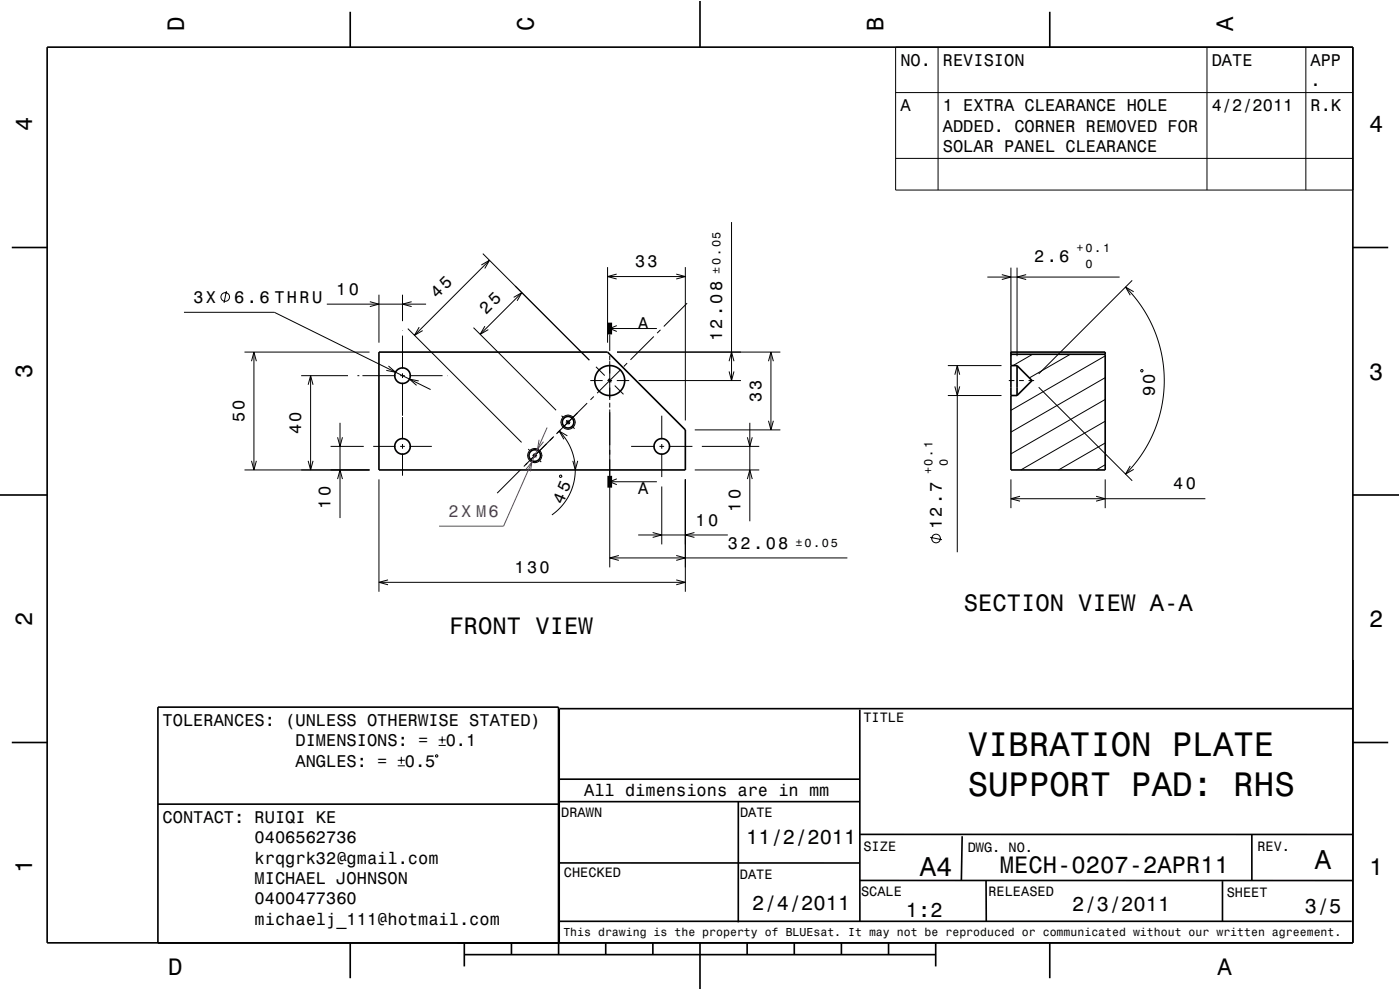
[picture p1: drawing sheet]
<svg xmlns="http://www.w3.org/2000/svg" width="297mm" height="210mm" viewBox="0 0 297 210" stroke-linecap="round" stroke-linejoin="round" font-family="sans-serif">
<g fill="none" stroke="#000" stroke-width=".21">
<path d="M190 10h97v30.3h-97zM190 19.6h97M199 10v30.3M256.1 10v30.3M277 10v30.3M190 33.6h97M102.1 56.2l1.7-1-1 1.7M102.4 53.8l22.6 22.6M103.8 55.2l-15.9 15.9M128.9 56.7v16M128.9 58.7h16.5M130.8 58.1l-1.9 .6 1.9 .5"/>
<path d="M143.5 58.1l1.9 .6-1.9 .5M145.4 56.7v32.5M155.2 47.1v33.6M209.5 58.8h28M212.5 58.3l2 .5-2 .5M214.5 56.8v18.8M215.8 56.8v18.8M217.7 58.3l-1.9 .5 1.9 .5M240.2 59.5l-19.9 19.8M39 66.2h19.2l33.2 16.4M48 61.8l-.5 2.4M51.9 74.7h26.5"/>
<path d="M53.4 76.6l.5-1.9 .5 1.9M53.9 74.7v25M63.9 79.7h9.9M65.9 79.7v20M69.3 64.5h21.1M75.8 79.7h.4M76.9 79.7h7M78.5 64l1.9 .5-1.9 .5M80.4 62.5v10.2M82.4 77.6l1.5 1.4-1.9-.4M84.9 79.7h1M85.4 62.5v5.6"/>
<path d="M85.4 70.1v.1M85.4 71.2v7M85.4 79.2v1M86.5 69.7l24.1 24.1M86.9 79.7h7M87.3 64l-1.9 .5 1.9 .5M88.9 69.4l-1 1.7 1.8-1M94.9 79.7h.1M100.4 69.5l17.6 17.5M102.9 69.2l-1 1.7 1.7-1M109 63.1l1.7-1-1 1.7M110.7 62.1l-8.8 8.8"/>
<path d="M126.4 77.8l1.9 1.9M129.4 70.9v3.5M129.4 75.4v1M129.4 76.6v8.3M129.4 69.7h10M130.9 69.1l-1.5 .6 1.5 .6M130.9 74.7h34.6M131.6 78.4l-4.9 5M133 77l-.7 .7M138.7 71.4l-4.9 4.9M140.1 70l-.7 .7M145.8 64.3l-5 5"/>
<path d="M154.7 78.8l.5 1.9 .5-1.9M154.7 76.6l.5-1.9 .5 1.9M163 76.6l.5-1.9 .6 1.9M163.5 74.7v16.5M201.1 77.6h11.4M202.6 79.5l.5-1.9 .5 1.9M203.1 77.6v39.5M219.1 75.1l-4.2 2.5M227.1 75.1l-8.7 5.1M234.5 75.5l-20 11.5M238.8 60.9l1.9 2.1 1.5 2 1.4 2.3 1.2 2.5 .9 2.6 .7 2.6 .4 2.8 .2 2.7-.1 2.8-.5 2.9-.6 2.7-1 2.6-1.2 2.7-1.5 2.3-1.6 2.2-1.7 1.9M240.5 61.9l-1.7-1 1 1.7"/>
<path d="M242.2 78.4l.3 .2-.2 .3-.3-.2zM51.9 99.7h26.5M53.4 97.8l.5 1.9 .5-1.9M65.4 81.6l.5-1.9 .5 1.9M65.4 97.8l.5 1.9 .5-1.9M70.1 94.7h7.1M71.6 92.8l.5 1.9 .6-1.9M72.1 89.7v20.2M79.2 94.7h4.7M84.9 94.7h1M85.4 81.2v7M85.4 88.5v4.7"/>
<path d="M85.4 94.2v1M85.4 96.2v4.7M86.9 94.7h4.7M88.8 80.8l-1.9-.4 1.5 1.3M110.4 99.7l-4.9 4.9M111.8 98.2l-.7 .8M111.8 96.6h.1M112.1 95.3l.3 .3M112.9 96.6h1M113.1 96.3l.7 .7M113.4 95v.1M113.4 96.1v1"/>
<path d="M113.4 98.1v.1M114.5 97.7l.3 .3M114.9 96.6h.1M117.5 92.6l-6 6M118.6 91.5h.1a11.6 11.6 0 0 1-1.6 17.7M118.9 91.2l-.7 .7M118.9 89.6h.1M119.1 88.2l.3 .2M119.5 90.6l-.1 .1M120 89.6h1M120.2 89.2l.7 .7M120.4 92.4l-1.8-.9 1 1.7"/>
<path d="M120.5 88v.1M120.5 89.1v1M120.5 91.1v.1M120.9 89.2l-.7 .7M121.5 97.8l.5 1.9 .6-1.9M121.6 90.7l.3 .2M121.6 88.4v.1M122 89.6h.1M124.6 85.5l-6.6 6.5M125.2 80.7h2.7M126 84.1l-.7 .7M128.9 80.7h1"/>
<path d="M129 80.4l.7 .7M129.4 85.4v1M129.4 86.9v33.5M130.4 81.8l1.9 1.8M130.9 80.7h2.6M133.9 94.7h5M135.5 80.7h21.7M139.9 94.7h1M140.4 88.2v5M140.4 94.2v1M140.4 96.2v5M141.9 94.7h5"/>
<path d="M147.4 99.7h13.7M147.4 91.2h18.1M148.9 94.7h12.2M158.5 92.8l.6 1.9 .5-1.9M159.1 89.7v20.9M163 89.3l.5 1.9 .6-1.9M201.1 83.9h11.4M202.6 82l.5 1.9 .5-1.9M214 80.7h1.2M216.2 80.7h1M218.2 80.7h1.2M220.3 82.1l19.9 19.9"/>
<path d="M234.5 98.6l-1.9 1.1M234.5 94l-9.9 5.7M234.5 89.4l-17.9 10.3M234.5 84.7l-20 11.6M234.5 80.1l-20 11.6M239.8 98.8l-1 1.8 1.7-1M71.6 101.6l.5-1.9 .6 1.9M80.4 101.7v23.8M118.7 100.9l.4-.1v.4h-.3zM129.4 102.2h10M129.4 118.3h50.4M130.9 101.6l-1.5 .6 1.5 .6"/>
<path d="M131.3 117.8l-1.9 .5 1.9 .6M135.4 113.5h19M138.5 113l1.9 .5-1.9 .5M140.4 103.2v12.3M143.5 117.8l1.9 .5-1.9 .6M145.4 101.7v23.8M147.3 113l-1.9 .5 1.9 .5M158.5 101.6l.6-1.9 .5 1.9M197.3 114l2.5 .5M214.5 101.7v6.1M214.5 105.8h41.2M216.4 105.3l-1.9 .5 1.9 .5"/>
<path d="M232.5 105.3l2 .5-2 .5M234.5 101.7v6.1M80.4 123.5h65M82.3 123l-1.9 .5 1.9 .5M143.5 123l1.9 .5-1.9 .5M93.1 158.1h1.5M93.1 157h1.5M93.8 156.2v1.5M84.4 162.4h1.5M84.4 161.3h1.5M85.1 160.5v1.5M92.4 160.3l.3-.2 .2 .3-.3 .2z"/>
<circle cx="47.8" cy="63" r=".91"/>
<circle cx="113.4" cy="96.6" r="1.5"/>
<circle cx="120.5" cy="89.6" r="1.5"/>
<circle cx="198.6" cy="114.2" r=".91"/>
</g>
<g fill="none" stroke="#000" stroke-width=".35">
<path d="M10 10h277v190h-277zM74.3 2.5v7.5M148.5 0v10M222.7 2.5v7.5M2.5 52.5h7.5M287 52.5h7.5M80.4 74.7h48.5l16.5 16.5v8.5h-65zM214.5 74.7h20v25h-20zM214.5 77.6h1.3M214.5 75.1h20M215.8 77.6l3.1 3.1-3.1 3.2M215.8 77.6v6.3"/>
<path d="M214.5 83.9h1.3M0 105h10M287 105h10M2.5 157.5h7.5M118.6 150.3v49.6M118.8 150.3h168.2M182.4 150.5v44.9M287 157.5h7.5M33.5 170.6h85M118.5 170h63.8M118.7 165.3h63.6M156.6 170.1v25.6"/>
<path d="M182.5 177h104.5M204.1 177.4l-.2 9.3M265.6 177.1v9.7M118.5 195.4h168.3M118.8 183l63.5 .1M182.4 186.8h104.5M209.2 186.7v8.7M259.3 186.9v8.5M74.3 200v7.5M98.5 202.5h100M98.5 200v5M108.5 200v2.5"/>
<path d="M118.5 200h-85v-50h85v52.5M128.5 200v2.5M138.5 200v2.5M148.5 200v10M158.5 200v2.5M168.5 200v2.5M178.5 200v2.5M188.5 200v2.5M198.5 200v5M222.7 200v7.5"/>
<circle cx="85.4" cy="79.7" r="1.65"/>
<circle cx="85.4" cy="94.7" r="1.65"/>
<circle cx="113.4" cy="96.6" r="1.23"/>
<circle cx="120.5" cy="89.6" r="1.23"/>
<circle cx="129.3" cy="80.7" r="3.2"/>
<circle cx="140.4" cy="94.7" r="1.65"/>
</g>
<path d="M129.4 68.4v2.5M129.4 100.9v2.5" fill="none" stroke="#000" stroke-width="1" stroke-linecap="butt"/>
<path d="M0 0h297v210h-297" fill="none" stroke="#fff" stroke-width=".21"/>
<path d="M111.6 99.6l1.2-1.6-.3 2M114.4 93.3l-.4 2 1.3-1.6M116.1 90.7l-9.3 20.9h-13.6" fill="none" stroke="#800080" stroke-width=".21"/>
<g font-size="7.2">
<text x="205.3" y="160.3">VIBRATION PLATE</text>
<text x="205.3" y="168.9">SUPPORT PAD: RHS</text>
</g>
<g font-size="5.8">
<text x="195.1" y="185.9">A4</text>
<text x="278.9" y="184.3">A</text>
</g>
<g font-size="5">
<text x="39" y="6.5" transform="rotate(-90 39 6.5)">D</text>
<text x="113.2" y="6.5" transform="rotate(-90 113.2 6.5)">C</text>
<text x="187.4" y="6.5" transform="rotate(-90 187.4 6.5)">B</text>
<text x="261.6" y="6.5" transform="rotate(-90 261.6 6.5)">A</text>
<text x="6.8" y="27.8" transform="rotate(-90 6.8 27.8)">4</text>
<text x="290.5" y="28.1">4</text>
<text x="6.8" y="80.3" transform="rotate(-90 6.8 80.3)">3</text>
<text x="290.5" y="80.6">3</text>
<text x="204.5" y="129.5">SECTION VIEW A-A</text>
<text x="6.8" y="132.8" transform="rotate(-90 6.8 132.8)">2</text>
<text x="95.4" y="134.5">FRONT VIEW</text>
<text x="290.5" y="133.1">2</text>
<text x="6.8" y="185.3" transform="rotate(-90 6.8 185.3)">1</text>
<text x="212.1" y="185.1">MECH-0207-2APR11</text>
<text x="290.5" y="185.6">1</text>
<text x="35.7" y="206.8">D</text>
<text x="258.3" y="206.8">A</text>
</g>
<g font-size="4.3">
<text x="158.3" y="179">11/2/2011</text>
<text x="159.6" y="193">2/4/2011</text>
<text x="192.2" y="194.6">1:2</text>
<text x="227.5" y="193.3">2/3/2011</text>
<text x="276.8" y="193.7">3/5</text>
</g>
<g font-size="3.6">
<text x="191" y="14">NO.</text>
<text x="200" y="14">REVISION</text>
<text x="257.1" y="14">DATE</text>
<text x="278" y="14">APP</text>
<text x="191" y="23.6">A</text>
<text x="200" y="23.6">1 EXTRA CLEARANCE HOLE</text>
<text x="257.1" y="23.6">4/2/2011</text>
<text x="278" y="18.3">.</text>
<text x="278" y="23.6">R.K</text>
<text x="200" y="27.9">ADDED. CORNER REMOVED FOR</text>
<text x="200" y="32.2">SOLAR PANEL CLEARANCE</text>
<text x="134.7" y="56.7">33</text>
<text x="219.4" y="55.5">2.6</text>
<text x="41" y="64.2">3X</text>
<text x="49.7" y="64.2">6.6 THRU</text>
<text x="71.3" y="62.5">10</text>
<text x="92.8" y="63.5" transform="rotate(-45 92.8 63.5)">45</text>
<text x="103.2" y="66.8" transform="rotate(-45 103.2 66.8)">25</text>
<text x="135.4" y="69.7">A</text>
<text x="153.2" y="72.4" transform="rotate(-90 153.2 72.4)">12.08</text>
<text x="51.9" y="89.6" transform="rotate(-90 51.9 89.6)">50</text>
<text x="161.5" y="85.4" transform="rotate(-90 161.5 85.4)">33</text>
<text x="245" y="84.1" transform="rotate(-90 245 84.1)">90</text>
<text x="63.9" y="92.1" transform="rotate(-90 63.9 92.1)">40</text>
<text x="70.1" y="107.9" transform="rotate(-90 70.1 107.9)">10</text>
<text x="119.4" y="107.1" transform="rotate(-67 119.4 107.1)">45</text>
<text x="135.4" y="104.7">A</text>
<text x="248.9" y="103.8">40</text>
<text x="147.6" y="111.5">10</text>
<text x="157.1" y="108.6" transform="rotate(-90 157.1 108.6)">10</text>
<text x="199.8" y="112.3" transform="rotate(-90 199.8 112.3)">12.7</text>
<text x="154.4" y="116.3">32.08</text>
<text x="109.1" y="121.5">130</text>
<text x="34.5" y="154">TOLERANCES: (UNLESS OTHERWISE STATED)</text>
<text x="62.7" y="158.3">DIMENSIONS: =</text>
<text x="94.6" y="158.3">0.1</text>
<text x="62.7" y="162.6">ANGLES: =</text>
<text x="85.9" y="162.6">0.5</text>
<text x="123.9" y="168.9">All dimensions are in mm</text>
<text x="34.5" y="174.5">CONTACT: RUIQI KE</text>
<text x="54" y="178.9">0406562736</text>
<text x="54" y="183.2">krqgrk32@gmail.com</text>
<text x="54" y="187.5">MICHAEL JOHNSON</text>
<text x="54" y="191.8">0400477360</text>
<text x="54" y="196.1">michaelj_111@hotmail.com</text>
</g>
<text font-size="3.6" fill="#800080" x="95.2" y="109.6">2X M6</text>
<g font-size="2.9">
<text x="183.2" y="153.2">TITLE</text>
<text x="119.1" y="173.3">DRAWN</text>
<text x="157" y="173.3">DATE</text>
<text x="183.2" y="180.5">SIZE</text>
<text x="205.3" y="180.7">DWG. NO.</text>
<text x="266.7" y="180.5">REV.</text>
<text x="119.6" y="186.1">CHECKED</text>
<text x="157" y="186.5">DATE</text>
<text x="182.7" y="190">SCALE</text>
<text x="209.7" y="190.1">RELEASED</text>
<text x="260.2" y="190.2">SHEET</text>
</g>
<g font-size="2.5">
<text x="228.4" y="53.5">+0.1</text>
<text x="152.8" y="58.1" transform="rotate(-90 152.8 58.1)">±0.05</text>
<text x="230.3" y="56.8">0</text>
<text x="197.8" y="100.6" transform="rotate(-90 197.8 100.6)">+0.1</text>
<text x="201.1" y="98.8" transform="rotate(-90 201.1 98.8)">0</text>
<text x="168.8" y="116">±0.05</text>
</g>
<text font-size="2.4" x="119.5" y="198.6">This drawing is the property of BLUEsat. It may not be reproduced or communicated without our written agreement.</text>
</svg>
